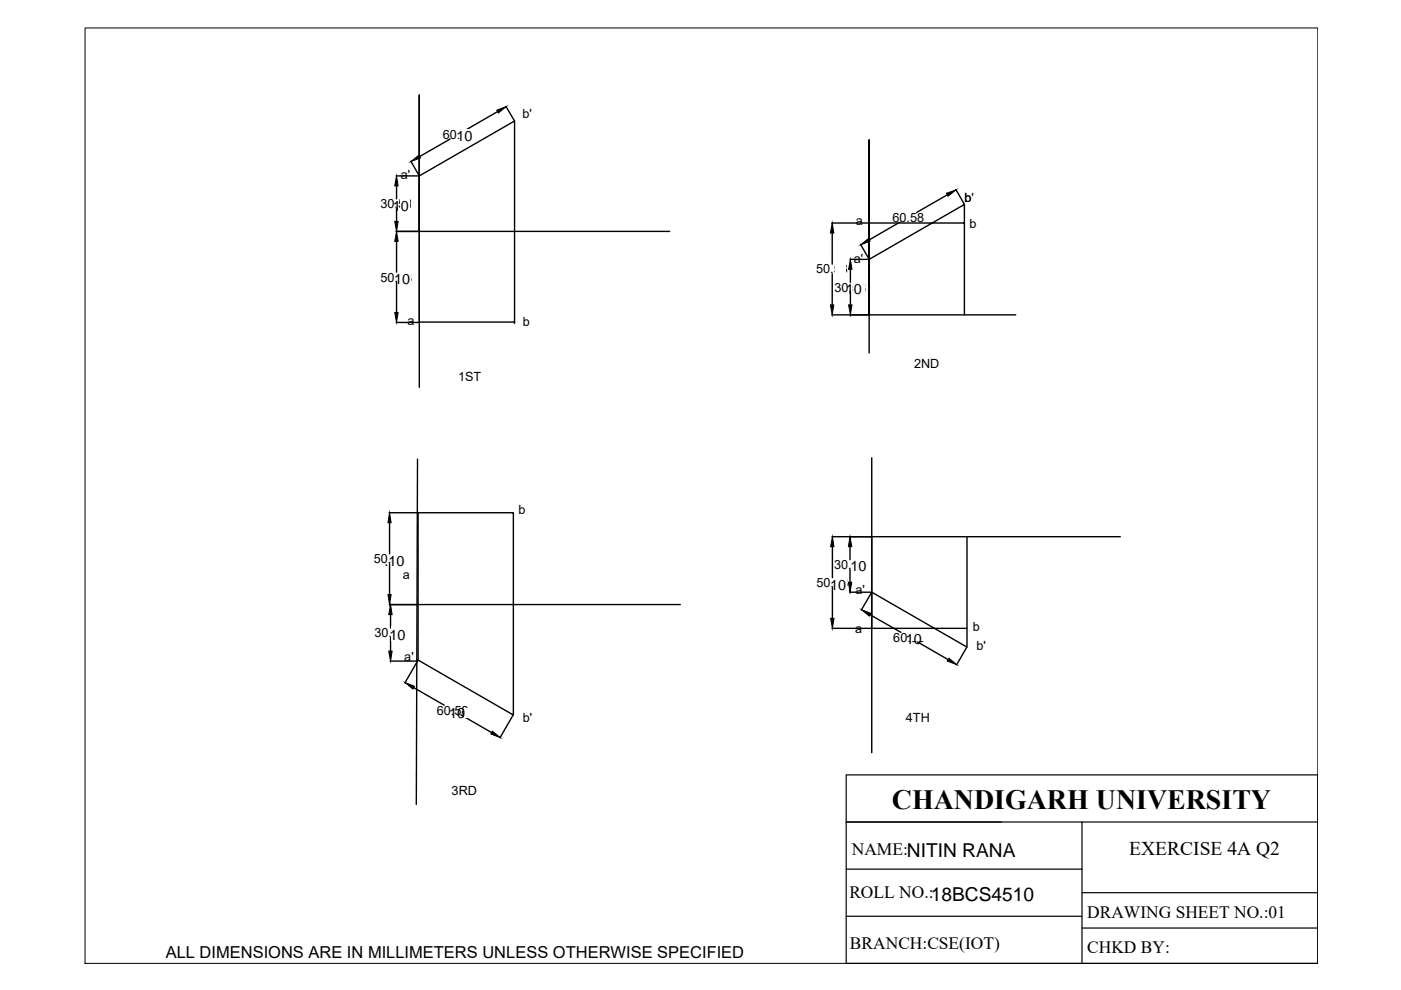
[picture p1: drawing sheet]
<svg xmlns="http://www.w3.org/2000/svg" width="297mm" height="210mm" viewBox="0 0 297 210" stroke-linecap="round" stroke-linejoin="round" font-family="sans-serif">
<!-- layer: thick continuous -->
<g fill="none" stroke="#000" stroke-width=".3">
<path d="M84.1 39.4v2.8M87.1 34.2l1.8 3.1h-4.9M95.5 29.5l-6.5 3.7M105.5 23.7l-6.5 3.7M107.3 22.6l1.8 3.1M84 49.1h4.9M84.1 44.2v2.7M84.1 51.2v6.5M84.1 59.7v6.6M142 49.1h-53.1v-28.9v61.9M176.4 47.3h7.9M176.4 49.4v6.6"/>
<path d="M176.4 58v6.6M180.3 57.1v2.8M182.5 51.8l1.8 3.2h-4.1M190.8 47.1l-6.5 3.7M200.8 41.3l-6.4 3.7M202.6 40.2l1.9 3.1M204.5 47.3h-20.2v19.5v-11.8l20.2-11.7v23.5M84 68.4h4.9M109.1 68.3h-20.2v-31l20.2-11.6v42.9M176.4 66.8h7.9M180.3 61.9v2.7M215.3 66.8h-31v-37.1v45.1"/>
<path d="M88.5 97.4l-.2 73.2M184.8 97.1v62.5M82.5 108.7h6.1M82.6 110.8v6.6M82.6 119.5v6.6M88.6 108.7v19.5h55.6M88.6 108.7h20.2v42.9l-20.2-11.6v-11.8h-6.1M176.4 113.8h61.1M176.5 115.9v6.6M180.2 115.9v2.8M184.8 113.8v19.4M205 113.9v23.3l-20.2-11.6"/>
<path d="M82.8 130.3v2.8M82.8 135.2v2.8M88.6 140l-2.7 4.8M176.4 133.2h28.6M176.5 124.5v6.6M180.2 125.6h4.6M180.2 120.7v2.7M184.5 130.3l6.5 3.8M184.8 125.6l-2.2 3.7M194.5 136.1l6.5 3.8M205 137.2l-2.2 3.8M82.7 140.2h5.6"/>
<path d="M87.7 145.8l6.5 3.7M97.7 151.6l6.5 3.7M108.8 151.6l-2.8 4.8"/>
</g>
<g fill="#000" stroke="#000" stroke-width=".21">
<path d="M84.1 37.3l.3 2.1h-.7zM87.1 34.2l1.7-1.3 .4 .6zM105.3 23.4l2-.8-1.6 1.4zM83.7 46.9h.7l-.3 2.2zM84.1 49.1l.3 2.1h-.7zM176.4 47.3l.4 2.1h-.7zM180.3 55l.3 2.1h-.7zM182.5 51.9l1.7-1.4 .3 .6zM200.7 41l2-.7-1.7 1.3zM83.7 66.3h.7l-.3 2.1zM176.1 64.6h.7l-.4 2.2zM179.9 64.6h.7l-.3 2.2z"/>
<path d="M82.6 108.7l.3 2.1h-.6zM176.5 113.8l.3 2.1h-.7zM180.2 113.8l.4 2.1h-.7zM82.3 126.1h.6l-.3 2.1zM82.8 128.2l.3 2.1h-.7zM82.4 138h.7l-.3 2.2zM176.1 131.1h.7l-.3 2.1zM179.9 123.4h.7l-.4 2.2zM182.7 129.3l2 .7-.4 .6zM201.2 139.6l1.7 1.3-2.1-.7zM85.9 144.7l2 .8-.4 .6zM104.4 155l1.6 1.4-1.9-.8z"/>
</g>
<path d="M18 5.9h261.4v198.4h-261.4z" fill="none" stroke="#000" stroke-width=".21"/>
<!-- layer: 0 -->
<path d="M179.4 164.3h100v40h-100zM179.4 174.3h100M229.4 174.3v30M179.4 194.3h50M179.4 184.3h50M229.4 189.3h50M229.4 196.8h50" fill="none" stroke="#000" stroke-width=".25"/>
<g fill="#fff">
<path d="M83.3 116.9h2.8v2.3h-2.8z"/>
<path d="M83.1 117.4h2.5v2.3h-2.5z"/>
<path d="M83.1 132.7h3v3h-3z"/>
<path d="M98.6 150.2h2.7v2h-2.7z"/>
<path d="M193 133.7h3.3v2.3h-3.3z"/>
<path d="M180.8 118.2h1.8v2.3h-1.8z"/>
<path d="M180.6 118h3v3.5h-3z"/>
<path d="M177.5 122.3h1.3v3h-1.3z"/>
<path d="M176.8 122h2v3.8h-2z"/>
<path d="M178.6 122.5h.5v2.3h-.5z"/>
<path d="M177.5 122.3h1.6v2.8h-1.6z"/>
<path d="M177.8 122.5h1.8v2.3h-1.8z"/>
<path d="M84.3 57.8h2.3v1.7h-2.3z"/>
<path d="M84.6 57.5h2.5v3.1h-2.5z"/>
<path d="M84.8 41.2h2.1v4.4h-2.1z"/>
<path d="M87.1 41.2h.3v5.1h-.3z"/>
<path d="M94.5 39.7h2.8v5.1h-2.8z"/>
<path d="M97.5 27.3h3.6v2.5h-3.6z"/>
<path d="M177 55h2.3v3.5h-2.3z"/>
<path d="M180.8 59.3h2.6v2.8h-2.6z"/>
<path d="M192.3 177.9h23.6v4.1h-23.6z"/>
<path d="M198.1 187.6h23.4v4h-23.4z"/>
</g>
<text font-size="5.9" x="189.1" y="171.5">CHANDIGARH UNIVERSITY</text>
<g font-size="4.1">
<text x="192.3" y="181.7">NITIN RANA</text>
<text x="239.4" y="181.3">EXERCISE 4A Q2</text>
<text x="197.4" y="191.1">18BCS4510</text>
</g>
<g font-size="3.7">
<text x="180.6" y="181.3">NAME:GAURAV L</text>
<text x="180.1" y="190.5">ROLL NO.:18BCS4558</text>
<text x="230.5" y="194.7">DRAWING SHEET NO.:01</text>
<text x="180.2" y="201.2">BRANCH:CSE(IOT)</text>
<text x="230.5" y="202.1">CHKD BY:</text>
</g>
<text font-size="3.5" x="35.1" y="203.2">ALL DIMENSIONS ARE IN MILLIMETERS UNLESS OTHERWISE SPECIFIED</text>
<g font-size="3">
<text x="96.8" y="29.8">10</text>
<text x="83.3" y="44.8">10</text>
<text x="83.6" y="60.3">10</text>
<text x="179.3" y="62.3">10</text>
<text x="81.5" y="120">.10</text>
<text x="176" y="125.1">10</text>
<text x="180.3" y="121">10</text>
<text x="82.6" y="135.7">10</text>
<text x="192" y="136.5">10</text>
<text x="95.3" y="152.2">10</text>
</g>
<g font-size="2.7">
<text x="93.9" y="29.4">60.58</text>
<text x="110.8" y="25.1">b'</text>
<text x="85" y="38">a'</text>
<text x="80.7" y="44.2">30.58</text>
<text x="181.5" y="47.8">a</text>
<text x="189.2" y="47">60.58</text>
<text x="204.5" y="42.8">b'</text>
<text x="204.5" y="42.8">b</text>
<text x="205.5" y="48.3">b</text>
<text x="80.7" y="59.7">50.58</text>
<text x="173.1" y="58">50.58</text>
<text x="181" y="55.7">a'</text>
<text x="176.9" y="61.8">30.58</text>
<text x="86.4" y="69">a</text>
<text x="110.9" y="69.2">b</text>
<text x="97.1" y="80.8">1ST</text>
<text x="193.8" y="78">2ND</text>
<text x="109.9" y="109.1">b</text>
<text x="79.2" y="119.4">50.58</text>
<text x="85.4" y="122.9">a</text>
<text x="173.1" y="124.5">50.58</text>
<text x="176.9" y="120.6">30.58</text>
<text x="181.4" y="126">a'</text>
<text x="79.4" y="135.1">30.58</text>
<text x="181.3" y="134.2">a</text>
<text x="189.4" y="136.1">60.58</text>
<text x="206.2" y="133.8">b</text>
<text x="207.1" y="137.8">b'</text>
<text x="85.7" y="140.1">a'</text>
<text x="92.6" y="151.5">60.58</text>
<text x="110.8" y="153.1">b'</text>
<text x="192.1" y="153">4TH</text>
<text x="95.8" y="168.5">3RD</text>
</g>
</svg>
